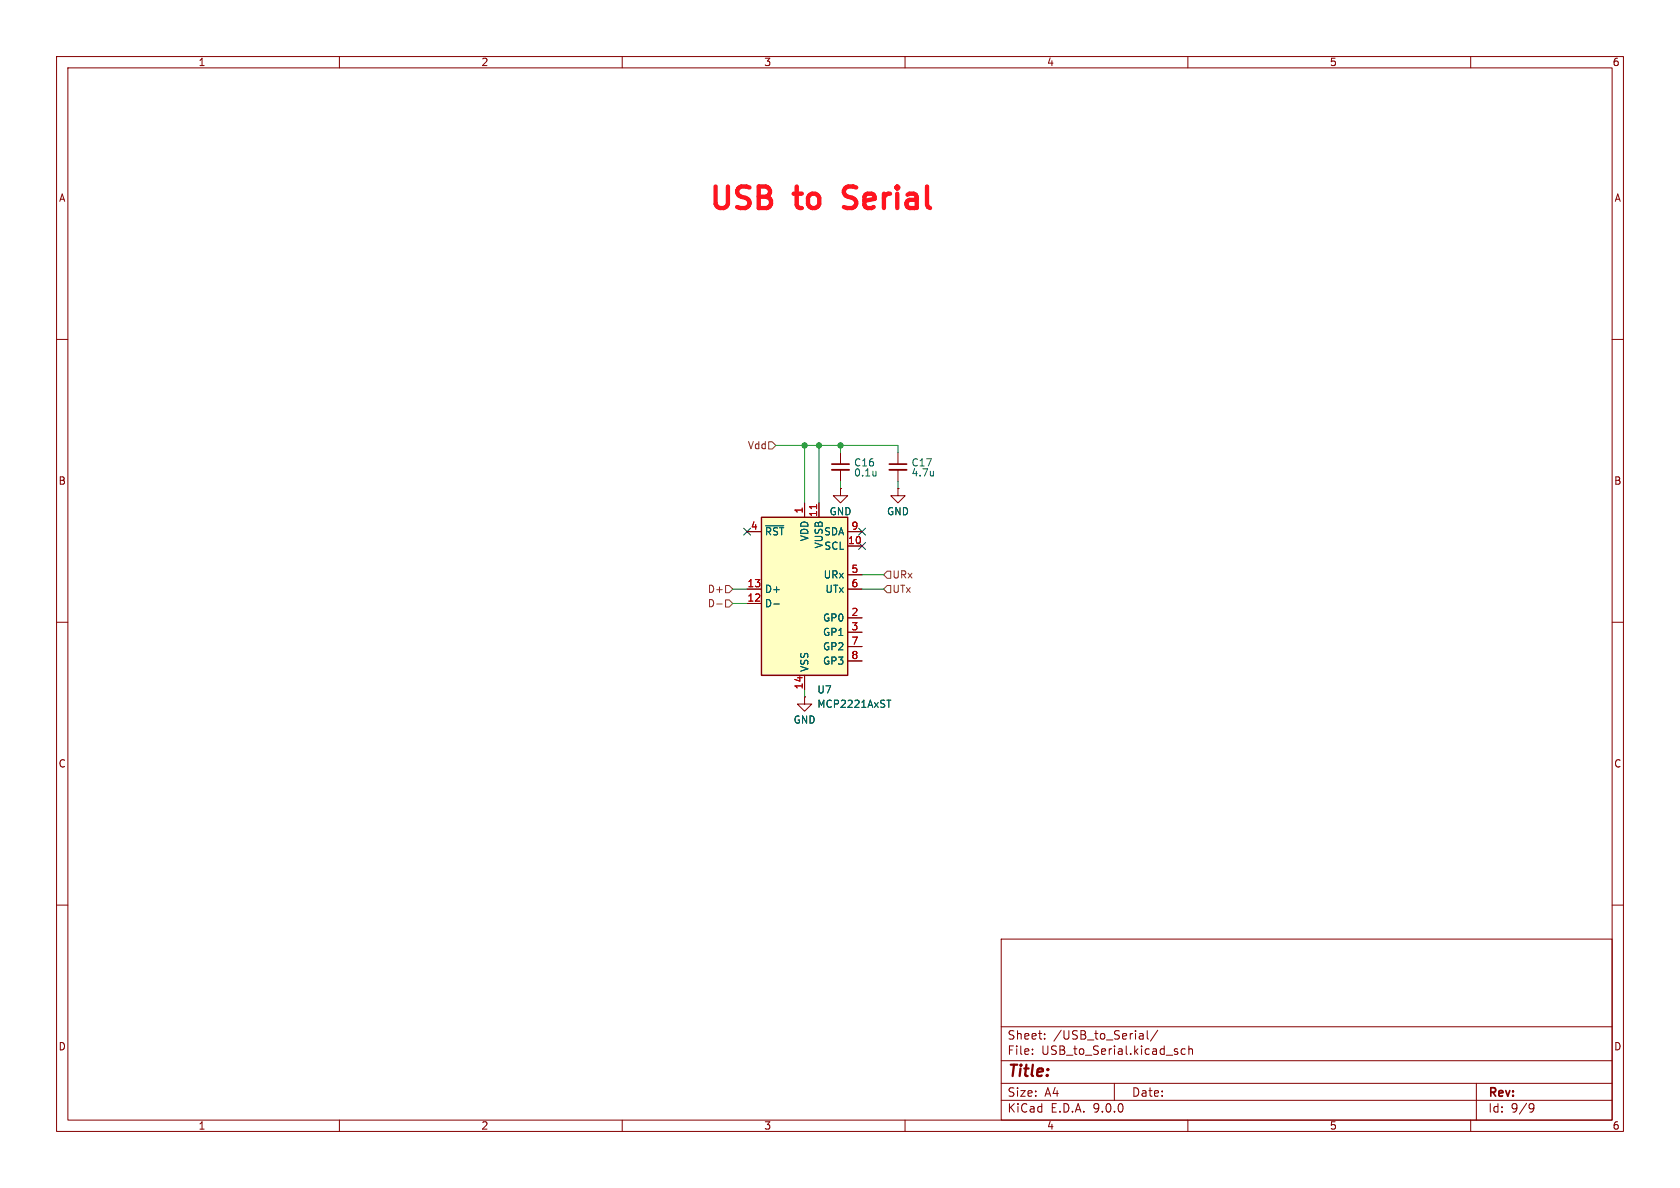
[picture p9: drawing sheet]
<svg xmlns="http://www.w3.org/2000/svg" width="297mm" height="210mm" viewBox="0 0 297 210" stroke-linecap="round" stroke-linejoin="round" font-family="sans-serif">
<g fill="none" stroke="#840000" stroke-width=".18">
<path d="M10 10h277v190h-277zM12 12h273v186h-273zM60 10v2M110 10v2M160 10v2M210 10v2M260 10v2M10 60h2M285 60h2M10 110h2M285 110h2M10 160h2"/>
<path d="M177 166h108v32h-108zM285 160h2M60 198v2M110 198v2M160 198v2M177 194.5h108M177 191.5h108M177 187.5h108M177 181.5h108M182.5 186.3v.1M182.5 185.5v.1M184.7 183.6v.1"/>
<path d="M184.7 182.8v.1M197 191.5v3M201.6 182.7h.3l.2 .2v.8M202.1 183.6l-.5 .1M202.1 183.1h-.5M202.8 182.2v1.3l.2 .2M204.7 182.1l-1.3 2M209.5 185.5l-.4-.1-.3 .3v.4l.2 .2h.5M210 198v2M210.2 185.5l.2-.1 .3 .1 .1 .9M210.2 184.9v1.5M260 198v2"/>
<path d="M261 191.5v6.5M270.6 195.1l.5 .1a.99 .99 0 0 1-.4 1.4h-.2M271.2 195.7l-.3 .3h-.3"/>
</g>
<path d="M134.6 91.4h15.3v28h-15.3z" fill="#ffffc2"/>
<path d="M134.6 91.4h15.3v28h-15.3z" fill="none" stroke="#840000" stroke-width=".25"/>
<g fill="none" stroke="#840000" stroke-width=".18">
<path d="M132.1 94h2.5M142.2 88.9v2.5M144.8 88.9v2.5M148.6 86.4v1.2h1.3l-1.3 1.3-1.3-1.3h1.3M148.6 86.4h.1M148.6 80v2M148.6 83.1v2M149.9 94h2.5M149.9 96.5h2.5M158.7 86.4v1.2h1.3l-1.3 1.3-1.2-1.3h1.2M158.7 86.4h.1M158.7 80v2"/>
<path d="M158.7 83.1v2M132.1 104.1h2.5M132.1 106.7h2.5M142.2 119.4v2.5M149.9 104.1h2.5M149.9 101.6h2.5M149.9 109.2h2.5M149.9 111.8h2.5M149.9 114.3h2.5M149.9 116.8h2.5M142.2 123.2v1.3h1.3l-1.3 1.2-1.2-1.2h1.2M142.2 123.2h.1"/>
</g>
<path d="M135.4 92.9h3.1M154.9 83.3v.8M154.9 84l-.1 .1M165 83.3v.8M165 84v.1M136.8 106.8h1M156.8 123.8h.7" fill="none" stroke="#006464" stroke-width=".18"/>
<path d="M144.4 89.2v.7" fill="none" stroke="#a90000" stroke-width=".18"/>
<path d="M147.1 82h3M157.2 82h3.1" fill="none" stroke="#840000" stroke-width=".3"/>
<path d="M147.1 83.1h3M157.2 83.1h3.1" fill="none" stroke="#840000" stroke-width=".33"/>
<path d="M135.9 78.1h.6l.7 .6-.7 .7h-.6zM126.7 106.8h1M128.3 106h.6l.6 .7-.6 .6h-.6zM128.3 103.5h.6l.6 .6-.6 .7h-.6zM156.8 103.5h.7v1.3h-.7l-.6-.7zM156.8 101h.7v1.2h-.7l-.6-.6z" fill="none" stroke="#725600" stroke-width=".18"/>
<path d="M137.2 78.7h21.5v1.3M142.2 78.7v10.2M144.8 78.7v10.2M148.6 78.7v1.3M148.6 85.1v1.3M158.7 85.1v1.3M129.5 104.1h2.6M129.5 106.7h2.6M152.4 104.1h3.8M152.4 101.6h3.8M142.2 121.9v1.3" fill="none" stroke="#009600" stroke-width=".18"/>
<path d="M131.5 93.4l1.2 1.2M132.7 93.4l-1.2 1.2M151.8 93.4l1.2 1.2M151.8 95.9l1.2 1.2M153 93.4l-1.2 1.2M153 95.9l-1.2 1.2" fill="none" stroke="#000084" stroke-width=".18"/>
<g fill="#009600" stroke="#009600" stroke-width=".18">
<circle cx="144.8" cy="78.7" r=".46"/>
<circle cx="148.6" cy="78.7" r=".46"/>
<circle cx="142.2" cy="78.7" r=".46"/>
</g>
<g font-size="5.3" fill="#ff141f">
<text x="124.8" y="38.1">USB</text>
<text x="140.7" y="38.1">to</text>
<text x="150.7" y="38.1">Serial</text>
</g>
<text font-size="2.8" fill="#840000" x="178" y="190.9">Title:</text>
<g font-size="2.1" fill="#840000">
<text x="178" y="184">Sheet:</text>
<text x="186.2" y="184">/USB_to_Serial/</text>
<text x="178" y="186.7">File:</text>
<text x="184.1" y="186.7">USB_to_Serial.kicad_sch</text>
<text x="178" y="196.9">KiCad</text>
<text x="178" y="194.1">Size:</text>
<text x="184.7" y="194.1">A4</text>
<text x="185.7" y="196.9">E.D.A.</text>
<text x="193.3" y="196.9">9.0.0</text>
<text x="200" y="194.1">Date:</text>
<text x="263" y="194.3">Rev:</text>
<text x="263" y="196.9">Id:</text>
<text x="267.1" y="196.9">9/9</text>
</g>
<g font-size="1.8" fill="#840000">
<text x="35" y="11.9">1</text>
<text x="85" y="11.9">2</text>
<text x="135" y="11.9">3</text>
<text x="185" y="11.9">4</text>
<text x="235" y="11.9">5</text>
<text x="285" y="11.9">6</text>
<text x="10.3" y="35.9">A</text>
<text x="285.3" y="35.9">A</text>
<text x="10.3" y="85.9">B</text>
<text x="285.3" y="85.9">B</text>
<text x="10.3" y="135.9">C</text>
<text x="285.3" y="135.9">C</text>
<text x="10.3" y="185.9">D</text>
<text x="285.3" y="185.9">D</text>
<text x="35" y="199.9">1</text>
<text x="85" y="199.9">2</text>
<text x="135" y="199.9">3</text>
<text x="185" y="199.9">4</text>
<text x="235" y="199.9">5</text>
<text x="285" y="199.9">6</text>
</g>
<g font-size="1.8" fill="#725600">
<text x="132.1" y="79.6">Vdd</text>
<text x="125" y="107.5">D-</text>
<text x="125" y="105">D+</text>
<text x="157.7" y="105">UTx</text>
<text x="157.7" y="102.5">URx</text>
</g>
<g font-size="1.8" fill="#006464">
<text x="150.9" y="82.7">C16</text>
<text x="161" y="82.7">C17</text>
<text x="150.9" y="84.4">0.1u</text>
<text x="161" y="84.4">4.7u</text>
<text x="135.1" y="94.8">~{RST}</text>
<text x="143.1" y="95.8" transform="rotate(-90 143.1 95.8)">VDD</text>
<text x="145.6" y="94.8">SDA</text>
<text x="146.6" y="91.3">GND</text>
<text x="156.7" y="91.3">GND</text>
<text x="145.6" y="97.4">SCL</text>
<text x="145.6" y="97" transform="rotate(-90 145.6 97)">VUSB</text>
<text x="135.1" y="105">D+</text>
<text x="135.1" y="107.5">D-</text>
<text x="145.5" y="102.5">URx</text>
<text x="145.8" y="105">UTx</text>
<text x="145.4" y="110.1">GP0</text>
<text x="145.4" y="112.6">GP1</text>
<text x="143.1" y="118.9" transform="rotate(-90 143.1 118.9)">VSS</text>
<text x="145.4" y="115.2">GP2</text>
<text x="145.4" y="117.7">GP3</text>
<text x="144.4" y="122.8">U7</text>
<text x="144.4" y="125.3">MCP2221AxST</text>
<text x="140.2" y="128.1">GND</text>
</g>
<g font-size="1.8" fill="#a90000">
<text x="132.6" y="93.7">4</text>
<text x="142" y="90.9" transform="rotate(-90 142 90.9)">1</text>
<text x="144.5" y="91.5" transform="rotate(-90 144.5 91.5)">11</text>
<text x="150.4" y="93.7">9</text>
<text x="149.8" y="96.3">10</text>
<text x="150.4" y="101.3">5</text>
<text x="132" y="103.9">13</text>
<text x="132" y="106.4">12</text>
<text x="150.4" y="103.9">6</text>
<text x="150.4" y="109">2</text>
<text x="150.4" y="111.5">3</text>
<text x="150.4" y="114">7</text>
<text x="150.4" y="116.6">8</text>
<text x="142" y="122" transform="rotate(-90 142 122)">14</text>
</g>
</svg>
